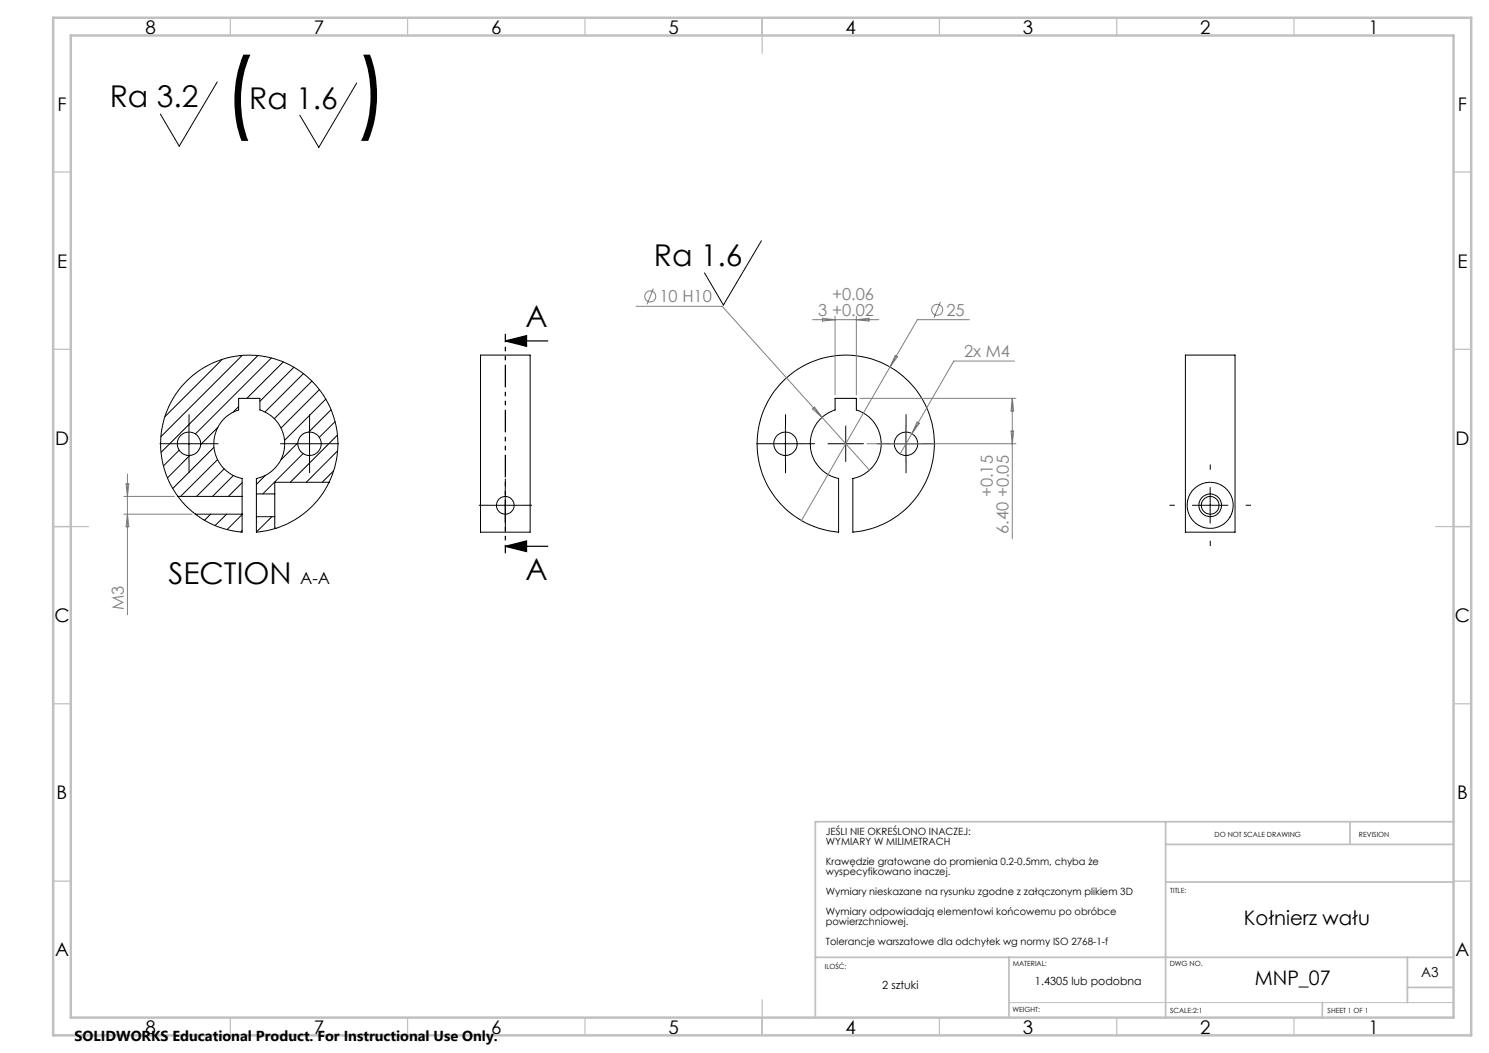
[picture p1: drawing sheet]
<svg xmlns="http://www.w3.org/2000/svg" width="420mm" height="297mm" viewBox="0 0 420 297" stroke-linecap="round" stroke-linejoin="round" font-family="sans-serif">
<g fill="none" stroke="#000" stroke-width=".28">
<path d="M61.3 23.1l-10.7 18.1-5.4-9M100.6 23.4l-10.7 18.2-5.3-9.1M214.8 67.9l-10.8 18.1-5.3-9M62.7 101.3l-16.2 16.2M67.3 114.7l-1.6 1.6M68.3 100.3l-22.9 22.9M72.7 100.3l-27.3 27.3M76.6 101l-21.5 21.4M79.9 102.1l-10.3 10.3M82.9 103.6l-9.6 9.6M85.6 105.4l-10.8 10.8M88 107.5l-10.6 10.6"/>
<path d="M90.1 109.9l-10.8 10.8M91.9 112.6l-11.6 11.6M93.4 115.6l-6.3 6.3M94.5 118.9l-4.4 4.5M135.5 100.2h14v49.9h-14zM220.6 107.7a25 25 0 0 1 40.6 6.8 25 25 0 0 1-20.6 35.6v-15.1a10 10 0 0 0 8-9.3 10 10 0 0 0-7.1-10.1v-3.2h-6v3.2a10 10 0 0 0-6.9 10.1 10 10 0 0 0 7.9 9.3v15.1a25 25 0 0 1-21.4-16.1 25 25 0 0 1 5.5-26.3zM334.4 100.2h14v49.9h-14zM48.3 125.2h10M50.6 127l-4.5 4.4M53.3 120.2v10M53.6 128.4l-6.4 6.4M60.4 126.1l-11.7 11.7"/>
<path d="M61.3 129.6l-10.4 10.4M61.4 120.6l-4.8 4.8M63.2 132.3l-7.7 7.7M65.8 134.1l-5.9 5.9M68.3 136.1l-3.9 3.9M72.3 139.3v-4.3a10 10 0 0 0 8-9.3 10 10 0 0 0-7-10.1v-3.2h-6v3.2a10 10 0 0 0-7 10.1 10 10 0 0 0 8 9.3v5M72.3 139.3v6.4M72.3 139.3h5.2M74.9 134.1l-2.6 2.5M77.5 139.3v6.4M82.3 125.2h10M84 124.9l-4.8 4.8"/>
<path d="M85.5 127.9l-11.4 11.4M87.3 120.2v10M92.8 136a24.9 24.9 0 0 1-15 13M92.8 136a25 25 0 0 0-24.8-35.7 25 25 0 0 0-17.8 39.7M92.8 136h-15.3v3.3M94.1 132.8l-3.2 3.2M95.2 122.7l-13.3 13.3M95.2 127.2l-8.8 8.8M142.5 137.5v10M216.6 125.2h10M221.5 120.2v10M233.5 125.2h10.1"/>
<path d="M238.5 120.2v10M250.5 125.2h10.1M255.6 120.2v10M341.3 137.5v10M50.2 140a22.9 22.9 0 0 0 4.9 5M50.2 140h18.1M55.1 145a25.1 25.1 0 0 0 13.2 5.1v-5.1M55.1 145h13.2M59.4 145l-1.7 1.8M63.9 145l-3.2 3.2M68.3 140v5M68.3 145.1l-4.2 4.3"/>
<path d="M68.3 149.6l-.4 .4M72.3 145.7v4.4l2.8-.4 2.7-.7M72.3 145.7h5.2M76.7 145.7l-4.4 4.4M77.5 145.7v3.3h.3M137.5 142.5h10M336.3 142.5h10.1"/>
<circle cx="53.3" cy="125.2" r="3.3"/>
<circle cx="87.3" cy="125.2" r="3.3"/>
<circle cx="221.6" cy="125.2" r="3.3"/>
<circle cx="255.6" cy="125.2" r="3.3"/>
<circle cx="142.5" cy="142.5" r="2.51"/>
<circle cx="341.4" cy="142.5" r="6.5"/>
<circle cx="341.4" cy="142.5" r="3.2"/>
<circle cx="341.4" cy="142.5" r="2.51"/>
</g>
<g fill="none" stroke="#808080" stroke-width=".28">
<path d="M179.4 86.4h24.3l28.2 31.3M184.3 81.4l-1.8 4.4M229.2 90.2h18.7M232 89.8l3.5 .4-3.5 .4zM235.5 89.2v22.2M241.5 89.2v22.2M241.5 90.2l3.6-.4v.8zM265.3 85.2l-1.8 4.4M273.4 90.2h-14.6l-7.8 13.3M229.2 115.4l.6-.6 2.1 2.9zM231.9 117.7l13.4 14.9M242.6 112.4h44"/>
<path d="M251 103.5l-24.9 43.3M252.5 100.3l.7 .3-2.2 2.9zM258.7 119l.6 .4-2.1 2.9zM285.5 112.4v39.6M285.5 112.4l.4 3.5h-.7zM286.2 101.8h-17.2l-15.1 26.2M35.6 136.5h.7l-.4 3.5zM35.9 133.7v39.7M244.5 125.2h42.1M285.2 121.6h.7l-.4 3.6zM34.9 140h14.3M34.9 145h19.2"/>
<path d="M35.9 145l.4 3.6h-.7z"/>
<circle cx="183.4" cy="83.6" r="1.55"/>
<circle cx="264.4" cy="87.4" r="1.56"/>
</g>
<path d="M142.5 96.2l6-1.5v3zM142.5 96.2h12M142.5 154.1l6-1.5v3zM142.5 154.1h12" fill="none" stroke="#000" stroke-width=".35"/>
<g fill="none" stroke="#000" stroke-width=".28" stroke-dasharray="15.2 1.3 1.3 1.3" stroke-linecap="butt">
<path d="M48.3 125.1h-3.3M53.3 120.1v-3.3M53.3 130.1v3.3M58.3 125.1h3.3M82.3 125.1h-3.3M87.3 120.1v-3.3M87.3 130.1v3.3M92.3 125.1h3.3M142.5 137.5v-2.5M216.6 125.1h-3.3M221.6 120.1v-3.3M221.6 130.1v3.3"/>
<path d="M226.6 125.1h3.3M250.6 125.1h-3.3M255.6 120.1v-3.3M255.6 130.1v3.3M260.6 125.1h3.3M341.4 132.5v-1.5M137.5 142.5h-2.5M142.5 147.5v2.5M147.5 142.5h2.5M331.4 142.5h-1.5M341.4 152.5v1.5M351.4 142.5h1.5"/>
</g>
<path d="M142.5 94.2v61.9" fill="none" stroke="#000" stroke-width=".35" stroke-dasharray="6.3 1.3 1.3 1.3 1.3 1.3" stroke-dashoffset="4" stroke-linecap="butt"/>
<path d="M284.6 282.8h125.4" fill="none" stroke="#c0c0c0" stroke-width=".28"/>
<g fill="none" stroke="#c0c0c0" stroke-width=".35">
<path d="M65 5v5M115 5v5M165 5v5M215 5v10M265 5v5M315 5v5M365 5v5M15 48.5h5M410 48.5h5M15 98.5h5M410 98.5h5M15 148.5h10"/>
<path d="M405 148.5h10M15 198.5h5M410 198.5h5M15 248.5h5M410 248.5h5M65 287v5M115 287v5M165 287v5M215 282v10M265 287v5M315 287v5M365 287v5"/>
</g>
<path d="M328.8 231.8v55.2M328.8 238.2h81.2M380.8 231.8v6.4M410 231.8h-180v55.2M328.8 248.8h81.2M230 270h180M284.6 270v17M397 270v12.8M397 278.5h13M373 282.8v4.2" fill="none" stroke="#c0c0c0" stroke-width=".5"/>
<path d="M15 5h400v287h-400zM20 10h390v277h-390z" fill="none" stroke="#c0c0c0" stroke-width=".7"/>
<path d="M142.5 96.2l6-1.5v3zM142.5 154.1l6-1.5v3z" fill="#000"/>
<g font-size="25.4">
<text x="62.8" y="34.5">(</text>
<text x="100.3" y="34.5">)</text>
</g>
<g font-size="8.5">
<text x="30.9" y="30.3">Ra 3.2</text>
<text x="70.3" y="30.6">Ra 1.6</text>
<text x="184.4" y="75.1">Ra 1.6</text>
<text x="148.2" y="92.3">A</text>
<text x="47.5" y="164.6">SECTION</text>
<text x="148.2" y="163.7">A</text>
</g>
<g font-size="5.6">
<text x="350.9" y="260.9">Kołnierz wału</text>
<text x="353.9" y="277.9">MNP_07</text>
</g>
<g font-size="5.3">
<text x="41" y="9.5">8</text>
<text x="88.5" y="9.5">7</text>
<text x="138.5" y="9.5">6</text>
<text x="188.5" y="9.5">5</text>
<text x="238.5" y="9.5">4</text>
<text x="288.5" y="9.5">3</text>
<text x="338.5" y="9.5">2</text>
<text x="386" y="9.5">1</text>
<text x="16.2" y="31.2">F</text>
<text x="411.2" y="31.2">F</text>
<text x="16.1" y="75.5">E</text>
<text x="411.1" y="75.5">E</text>
<text x="15.5" y="125.5">D</text>
<text x="410.5" y="125.5">D</text>
<text x="15.4" y="175.5">C</text>
<text x="410.4" y="175.5">C</text>
<text x="16" y="225.5">B</text>
<text x="411" y="225.5">B</text>
<text x="15.5" y="269.7">A</text>
<text x="410.5" y="269.7">A</text>
<text x="41" y="291.5">8</text>
<text x="88.5" y="291.5">7</text>
<text x="138.5" y="291.5">6</text>
<text x="188.5" y="291.5">5</text>
<text x="238.5" y="291.5">4</text>
<text x="288.5" y="291.5">3</text>
<text x="338.5" y="291.5">2</text>
<text x="386" y="291.5">1</text>
</g>
<g font-size="4.7" fill="#808080">
<text x="186" y="85.3">10 H10</text>
<text x="230.8" y="89.1">3 +0.02</text>
<text x="234.7" y="84.6">+0.06</text>
<text x="266.9" y="89.1">25</text>
<text x="271.9" y="100.8">2x M4</text>
<text x="280" y="140.3" transform="rotate(-90 280 140.3)">+0.15</text>
<text x="284.5" y="150.6" transform="rotate(-90 284.5 150.6)">6.40 +0.05</text>
<text x="34.9" y="172.1" transform="rotate(-90 34.9 172.1)">M3</text>
</g>
<text font-size="4.7" x="84.7" y="164.6">A-A</text>
<text font-size="4.1" x="21" y="293.7">SOLIDWORKS Educational Product. For Instructional Use Only.</text>
<text font-size="3.9" x="400.9" y="275.5">A3</text>
<g font-size="3.2">
<text x="248.9" y="278.8">2 sztuki</text>
<text x="291.9" y="277.9">1.4305 lub podobna</text>
</g>
<g font-size="2.8">
<text x="232.9" y="235.5">JEŚLI NIE OKREŚLONO INACZEJ:</text>
<text x="232.9" y="238.3">WYMIARY W MILIMETRACH</text>
<text x="232.9" y="244">Krawędzie gratowane do promienia 0.2-0.5mm, chyba że</text>
<text x="232.9" y="246.8">wyspecyfikowano inaczej.</text>
<text x="232.9" y="252.5">Wymiary nieskazane na rysunku zgodne z załączonym plikiem 3D</text>
<text x="232.9" y="258.1">Wymiary odpowiadają elementowi końcowemu po obróbce</text>
<text x="232.9" y="260.9">powierzchniowej.</text>
<text x="232.9" y="266.6">Tolerancje warszatowe dla odchyłek wg normy ISO 2768-1-f</text>
</g>
<g font-size="2">
<text x="342.6" y="236">DO NOT SCALE DRAWING</text>
<text x="383.3" y="236.2">REVISION</text>
<text x="330.1" y="251.9">TITLE:</text>
<text x="232.6" y="273.4">ILOŚĆ:</text>
<text x="285.6" y="272.5">MATERIAL:</text>
<text x="330" y="272.5">DWG NO.</text>
<text x="285.6" y="285.5">WEIGHT:</text>
<text x="330.1" y="285.6">SCALE:2:1</text>
<text x="374.5" y="285.6">SHEET 1 OF 1</text>
</g>
</svg>
